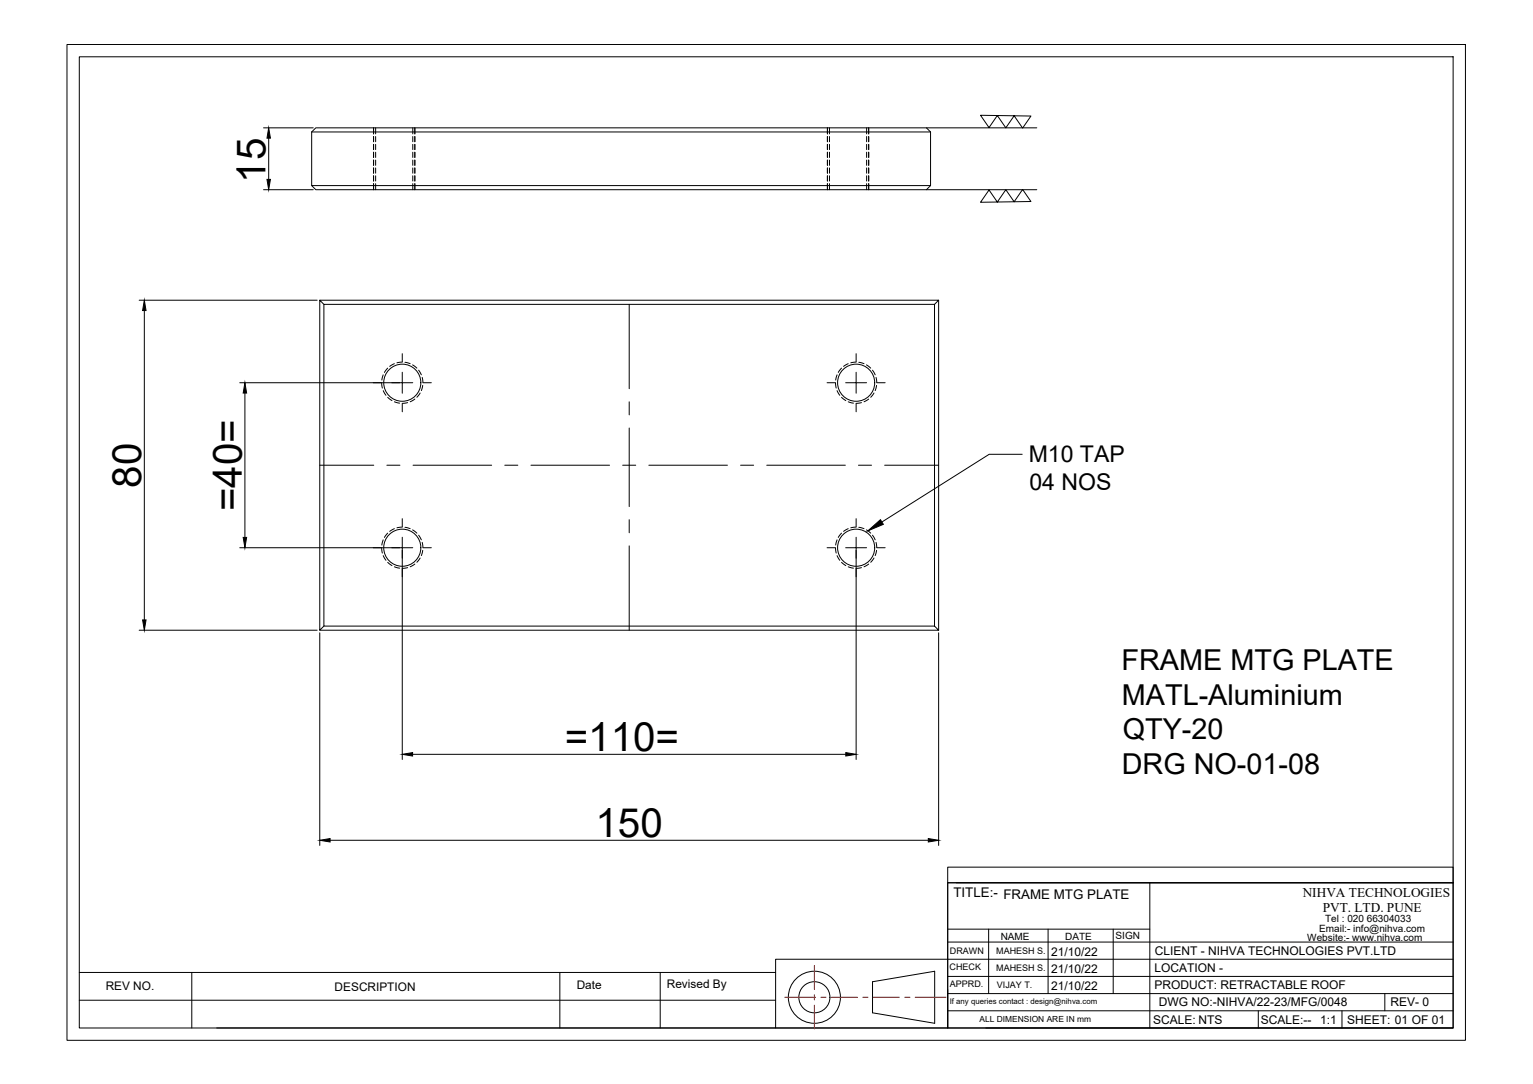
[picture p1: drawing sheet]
<svg xmlns="http://www.w3.org/2000/svg" width="594mm" height="420mm" viewBox="0 0 594 420" stroke-linecap="round" stroke-linejoin="round" font-family="sans-serif">
<!-- layer: 0 -->
<g fill="none" stroke="#000" stroke-width=".39">
<path d="M26 17.2h541.9v386h-541.9zM30.7 22h532.4v376.5h-532.4zM102.1 49.6h19.3M104.1 53.6v15.9M120.8 51.1l1.6-1.5h236.6l1.6 1.5M120.8 51.1v20.8h239.8v-20.8M120.8 51.1h239.8M144.8 49.6v2.3M144.8 52.9v2M144.8 56v2M144.8 59v2M145.6 49.6v2.3"/>
<path d="M145.6 52.9v2M145.6 56v2M145.6 59v2M160 49.6v2.3M160 52.9v2M160 56v2M160 59v2M160.8 49.6v2.3M160.8 52.9v2M160.8 56v2M160.8 59v2M320.7 49.6v2.3"/>
<path d="M320.7 52.9v2M320.7 56v2M320.7 59v2M321.4 49.6v2.3M321.4 52.9v2M321.4 56v2M321.4 59v2M335.8 49.6v2.3M335.8 52.9v2M335.8 56v2M335.8 59v2M336.6 49.6v2.3"/>
<path d="M336.6 52.9v2M336.6 56v2M336.6 59v2M359 49.6h42.8M380 44.7l19.5 .3-3.2 4.6-3.3-4.7-3.2 4.7-3.3-4.8-3.2 4.7zM102.1 73.5h19.3M120.8 71.9l1.6 1.6h236.6l1.6-1.6M144.8 62.1v2M144.8 65.1v2M144.8 68.1v2.1M144.8 71.2v2.3M145.6 62.1v2"/>
<path d="M145.6 65.1v2M145.6 68.1v2.1M145.6 71.2v2.3M160 62.1v2M160 65.1v2M160 68.1v2.1M160 71.2v2.3M160.8 62.1v2M160.8 65.1v2M160.8 68.1v2.1M160.8 71.2v2.3M320.7 62.1v2"/>
<path d="M320.7 65.1v2M320.7 68.1v2.1M320.7 71.2v2.3M321.4 62.1v2M321.4 65.1v2M321.4 68.1v2.1M321.4 71.2v2.3M335.8 62.1v2M335.8 65.1v2M335.8 68.1v2.1M335.8 71.2v2.3M336.6 62.1v2"/>
<path d="M336.6 65.1v2M336.6 68.1v2.1M336.6 71.2v2.3M359 73.5h42.8M383.3 73.6l3.2 4.7 3.3-4.8 3.2 4.7 3.3-4.8 3.2 4.7-19.5 .3zM53.9 116.4h69M123.9 116.4h239.8l-1.6 1.6M125.5 118h236.6v124.7h-236.6zM125.5 118l-1.6-1.6v127.9l1.6-1.6M243.8 118v32.7M363.7 116.4v127.9M55.9 120.4v119.9"/>
<path d="M155.9 137.1v3.1M331.8 137.1v3.1M92.9 148.3h62M94.9 152.3v56M147.9 148.3l.3 2.1M148.5 145.3l-.5 2M148.5 151.4l1.1 1.8M150.2 142.7l-1.2 1.7M150.2 154l1.7 1.3M152.8 141l-1.8 1M152.8 155.7l2.1 .6M155.9 144.3v4h-4.1"/>
<path d="M155.9 140.4l-2.1 .2M155.9 156.5v3.1M156.9 140.4l2 .6M158 156.1l-2.1 .2M159.9 141.4l1.6 1.3M160 148.3h-4.1v4.1M160.8 154.7l-1.8 1M162.2 143.5l1.1 1.8M162.8 152.3l-1.2 1.7M163.6 146.3l.3 2M163.8 149.4l-.5 2M164 148.3h3.1"/>
<path d="M243.8 155.7v5.1M320.5 148.3h3.1M323.8 148.3l.2 2.1M324.4 145.3l-.6 2M324.4 151.4l1 1.8M326.1 142.7l-1.2 1.7M326.1 154l1.7 1.3M328.7 141l-1.8 1M328.7 155.7l2 .6M331.8 140.4l-2.1 .2M331.8 144.3v4h-4.1M331.8 156.5v3.1"/>
<path d="M332.8 140.4l2 .6M333.8 156.1l-2 .2M335.8 141.4l1.6 1.3M335.8 148.3h-4v4.1M336.6 154.7l-1.8 1M338.1 143.5l1 1.8M338.7 152.3l-1.3 1.7M339.5 146.3l.3 2M339.7 149.4l-.6 2M339.9 148.3h3.1M243.8 165.9v30.5M396.1 176.1h-12.8l-41.5 26.2"/>
<path d="M123.9 180.3h20.9M149.9 180.3h5.1M160.1 180.3h30.4M195.6 180.3h5.1M205.8 180.3h30.4M241.3 180.3h5.1M251.4 180.3h30.5M287 180.3h5.1M297.1 180.3h30.5M332.7 180.3h5M342.8 180.3h20.9M92.9 212.3h62"/>
<path d="M147.9 212.3l.3 2.1M148.5 209.2l-.5 2.1M148.5 215.4l1.1 1.8M150.2 206.7l-1.2 1.6M150.2 218l1.7 1.2M152.8 204.9l-1.8 1.1M152.8 219.7l2.1 .5M155.9 208.2v4.1h-4.1M155.9 204.3l-2.1 .3M155.9 201v3.2M155.9 213.3v81.1M156.9 204.4l2 .5"/>
<path d="M159.9 205.4l1.6 1.3M160 212.3h-4.1v4.1M160.8 218.6l-1.8 1.1M162.2 207.4l1.1 1.8M162.8 216.3l-1.2 1.6M163.6 210.2l.3 2.1M163.8 213.3l-.5 2M164 212.3h3.1M243.8 201.4v5.1M243.8 211.6v32.7M320.5 212.3h3.1M323.8 212.3l.2 2.1"/>
<path d="M324.4 209.2l-.6 2.1M324.4 215.4l1 1.8M326.1 206.7l-1.2 1.6M326.1 218l1.7 1.2M328.7 204.9l-1.8 1.1M328.7 219.7l2 .5M331.8 204.3l-2.1 .3M331.8 208.2v4.1h-4.1M331.8 201v3.2M331.8 213.3v81.1M332.8 204.4l2 .5M335.8 205.4l1.6 1.3"/>
<path d="M335.8 212.3h-4v4.1M336.6 218.6l-1.8 1.1M338.1 207.4l1 1.8M338.7 216.3l-1.3 1.6M339.5 210.2l.3 2.1M339.7 213.3l-.6 2M339.9 212.3h3.1M158 220l-2.1 .3M333.8 220l-2 .3M53.9 244.3h69M123.9 245.3v82.4M362.1 242.7l1.6 1.6h-239.8"/>
<path d="M363.7 245.3v82.4M159.9 292.4h167.9M127.9 325.7h231.8M367.3 336.1h195.8v6.1h-195.8zM367.3 342.2h195.8v56.2h-195.8zM367.3 342.2v56.2h-66.7M370.6 342.2h192.5M445.6 342.2v56.2M30.7 376.9h269.9M74.3 376.9v21.6M217 376.9v21.6M255.8 376.9v21.6"/>
<path d="M367.3 378.5h195.8M367.3 365.1h195.8M367.3 360.1h78.3M383.1 360.1v25M406.2 360.1v25M431.4 360.1v25M563.1 371.8h-262.5v26.6h-216.6M30.7 387.7h269.9M338.1 380.5l24.1-4v20.1l-24.1-4zM367.3 385.1h195.8M367.3 391.8h195.8M382 398.4h181.1"/>
<path d="M487.6 391.8v6.6M520.1 391.8v6.6M536.7 385.1v6.7"/>
<circle cx="155.9" cy="148.3" r="7.2"/>
<circle cx="331.8" cy="148.3" r="7.2"/>
<circle cx="155.9" cy="212.3" r="7.2"/>
<circle cx="331.8" cy="212.3" r="7.2"/>
<circle cx="315.6" cy="386.5" r="10.1"/>
<circle cx="315.6" cy="386.5" r="6"/>
</g>
<path d="M104.1 49.6l.7 4h-1.3zM103.5 69.5h1.3l-.7 4zM55.9 116.4l.7 4h-1.3zM94.9 148.3l.7 4h-1.4zM94.2 208.3h1.4l-.7 4zM336.3 205.8l4.9-4.4 1.1 1.8zM55.3 240.3h1.3l-.7 4zM155.9 292.4l4-.7v1.3zM327.8 291.7l4 .7-4 .6zM123.9 325.7l4-.7v1.4zM359.7 325l4 .7-4 .7z" fill="#000" stroke="#000" stroke-width=".39"/>
<path d="M315.6 374.2v9.3M304.1 386.5h12M315.6 385.5v2.1M315.6 389.6v9.3M318.1 386.5h2M322.2 386.5h10.1M334.3 386.5h2.1M338.4 386.5h10.2M350.6 386.5h2M354.7 386.5h11.9" fill="none" stroke="#f00" stroke-width=".39"/>
<g font-size="15.6">
<text x="102.9" y="70.8" transform="rotate(-90 102.9 70.8)">15</text>
<text x="54.7" y="189" transform="rotate(-90 54.7 189)">80</text>
<text x="93.7" y="198.2" transform="rotate(-90 93.7 198.2)">=40=</text>
<text x="218.8" y="291.2">=110=</text>
<text x="230.8" y="324.5">150</text>
</g>
<g font-size="11.2">
<text x="434.6" y="259.8">FRAME MTG PLATE</text>
<text x="434.7" y="273.2">MATL-Aluminium</text>
<text x="435.1" y="286.6">QTY-20</text>
<text x="434.7" y="300.1">DRG NO-01-08</text>
</g>
<g font-size="8.9">
<text x="398.7" y="179.2">M10 TAP</text>
<text x="399" y="190">04 NOS</text>
</g>
<g font-size="5.2">
<text x="369.5" y="347.7">TITLE:- FRAME MTG PLATE</text>
<text x="504.8" y="347.6">NIHVA TECHNOLOGIES</text>
<text x="512.6" y="353.4">PVT. LTD. PUNE</text>
</g>
<g font-size="4.7">
<text x="407.3" y="370.6">21/10/22</text>
<text x="447.5" y="370.1">CLIENT - NIHVA TECHNOLOGIES PVT.LTD</text>
<text x="407.3" y="377.3">21/10/22</text>
<text x="447.4" y="376.7">LOCATION -</text>
<text x="407.3" y="383.9">21/10/22</text>
<text x="447.4" y="383.4">PRODUCT: RETRACTABLE ROOF</text>
<text x="449" y="390.1">DWG NO:-NIHVA/22-23/MFG/0048</text>
<text x="538.8" y="390">REV- 0</text>
<text x="446.9" y="396.7">SCALE: NTS</text>
<text x="488.6" y="396.7">SCALE:--</text>
<text x="511.6" y="396.7">1:1</text>
<text x="522.1" y="396.7">SHEET: 01 OF 01</text>
</g>
<g font-size="4.6">
<text x="41" y="383.6">REV NO.</text>
<text x="129.7" y="384">DESCRIPTION</text>
<text x="223.5" y="383.4">Date</text>
<text x="258.4" y="382.9">Revised By</text>
</g>
<g font-size="3.9">
<text x="513.5" y="357.3">Tel : 020 66304033</text>
<text x="387.8" y="364.2">NAME</text>
<text x="412.8" y="364.3">DATE</text>
<text x="432.3" y="363.9">SIGN</text>
<text x="506.6" y="364.7">Website:- www.nihva.com</text>
<text x="511.2" y="361.1">Email:- info@nihva.com</text>
</g>
<g font-size="3.5">
<text x="368.1" y="369.9">DRAWN</text>
<text x="386.1" y="369.7">MAHESH S.</text>
<text x="368" y="375.8">CHECK</text>
<text x="386.1" y="376.4">MAHESH S.</text>
<text x="368.1" y="382.4">APPRD.</text>
<text x="386.3" y="383">VIJAY T.</text>
</g>
<text font-size="3.3" x="379.6" y="396.3">ALL DIMENSION ARE IN mm</text>
<text font-size="3" x="368" y="389.3">If any queries contact : design@nihva.com</text>
</svg>
